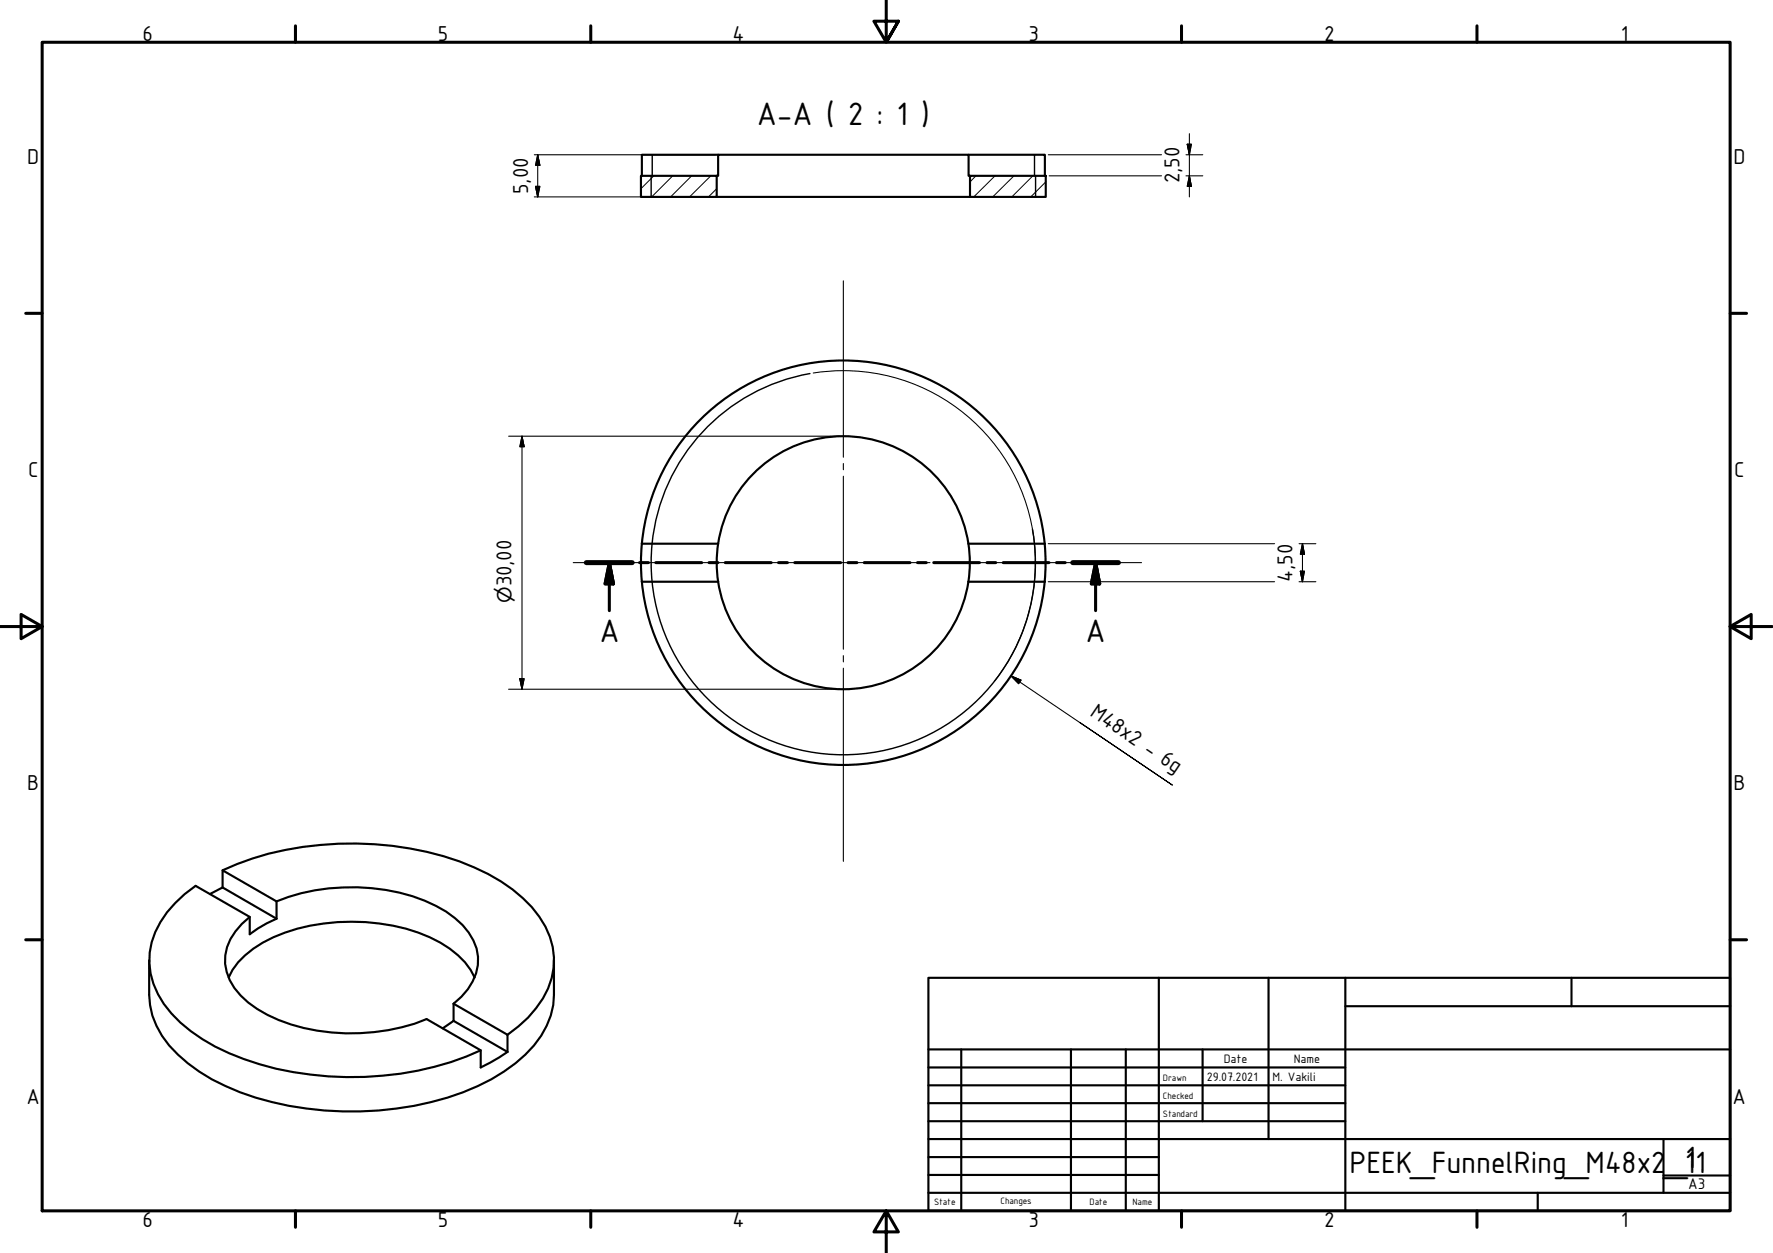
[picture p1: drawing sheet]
<svg xmlns="http://www.w3.org/2000/svg" width="420mm" height="297mm" viewBox="0 0 420 297" stroke-linecap="round" stroke-linejoin="round" font-family="sans-serif">
<!-- layer: Hatch (ISO) -->
<path d="M154.9 41.7l-3 3M159.4 41.7l-5 5M163.9 41.7l-5 5M168.4 41.7l-5 5M169.8 44.7l-1.9 2M231.3 41.7l-1.4 1.4M235.8 41.7l-5 5M240.3 41.7l-5.1 5M244.8 41.7l-5 5M247.8 43.1l-3.5 3.6" fill="none" stroke="#000" stroke-width=".24"/>
<!-- layer: Visible (ISO) -->
<g fill="none" stroke="#000" stroke-width=".51">
<path d="M170.2 36.7h-18.1v5M229.5 36.7h18.1v5M151.9 41.7h17.9v5h-17.9zM169.8 41.7h.4v-5h59.3v5h.4M169.8 46.7h60.1M229.9 41.7h17.9v5h-17.9zM152.1 137.9a47.9 47.9 0 0 0 47.7 43.4 47.9 47.9 0 0 0 47.8-43.4M152.1 128.9h18.1M152.1 137.9h18.1M152.1 128.9a47.9 47.9 0 0 1 47.7-43.4 47.9 47.9 0 0 1 47.8 43.4M152.1 128.9l-.2 4.5 .2 4.5M170.2 137.9a30 30 0 0 0 29.6 25.5 30 30 0 0 0 29.7-25.5"/>
<path d="M170.2 128.9a30 30 0 0 0 0 9M170.2 128.9a30 30 0 0 1 29.6-25.5 30 30 0 0 1 29.7 25.5M229.5 128.9a30 30 0 0 1 0 9M229.5 128.9h18.1M229.5 137.9h18.1M247.6 128.9l.2 4.5-.2 4.5M52.7 210.4v-4.1l12.8 7.4v4.1M52.7 206.3a76 76 0 0 1 44.5-5.1 57 57 0 0 1 24.3 9.6 23.7 23.7 0 0 1 9.5 13.7 17.5 17.5 0 0 1-4 14.5l-1.9 2.2-2.2 2.1-2.6 2M52.7 210.4l12.8 7.4M52.7 210.4l-3 1.5M59.2 217.4a13 13 0 0 0-5.9 11.1 14.7 14.7 0 0 0 7.6 10.7 43.6 43.6 0 0 0 27.8 5.5 43.9 43.9 0 0 0 12.4-3.1l12.8 7.4v4.1l4.4-2.4 2-1.3M65.5 217.8l-2.3 1.1-4 2.6v-4.1l-12.8-7.4a24.6 24.6 0 0 0-10.5 13.4 17.8 17.8 0 0 0 4.7 16.8 41.7 41.7 0 0 0 17.2 10.9 78.2 78.2 0 0 0 52.7-.6l3.4-1.5"/>
<path d="M65.5 213.7a48.9 48.9 0 0 1 35.1-.2 21.3 21.3 0 0 1 11.6 9.5 10.7 10.7 0 0 1-1.3 11.5l-1.6 1.8-1.8 1.6M35.3 227.7v8.1a19.8 19.8 0 0 0 6.9 14.2 45.4 45.4 0 0 0 18.4 10.2 79.4 79.4 0 0 0 49.1-1.3 41.2 41.2 0 0 0 16.8-11.1 19.3 19.3 0 0 0 4.8-12v-8.1M54.2 231.7a20 20 0 0 1 10.6-9.5 48.5 48.5 0 0 1 37.1 0 20.3 20.3 0 0 1 10.6 9.5M107.5 237.9l12.8 7.4v4.1M107.5 237.9v4.1M107.5 242l-2.6 1.8M107.5 242l12.8 7.4"/>
</g>
<!-- layer: Visible Narrow (ISO) -->
<path d="M154.6 36.7v5M245.2 36.7v5M154.3 41.7v5M245.4 41.7v5M191.9 88.6a45.5 45.5 0 0 0-36.9 52.7 45.5 45.5 0 0 0 52.7 36.9 45.5 45.5 0 0 0 37-52.7" fill="none" stroke="#000" stroke-width=".34"/>
<!-- layer: Section Line (ISO) -->
<g fill="none" stroke="#000" stroke-width=".72">
<path d="M138.9 133.4h10.9M144.4 133.4l1 5h-2zM144.4 133.4v11.4M151.6 133.4h2.1M155.4 133.4h10.9M168 133.4h2.1M171.9 133.4h10.9M184.5 133.4h2.1M188.3 133.4h10.9M201 133.4h2.1M204.8 133.4h10.8M217.4 133.4h2.1"/>
<path d="M221.3 133.4h10.8M233.9 133.4h2.1M237.7 133.4h10.9M250.4 133.4h2M254.2 133.4h10.8M259.6 133.4l1 5h-2zM259.6 133.4v11.4"/>
</g>
<path d="M138.9 133.4h10.9M254.2 133.4h10.8" fill="none" stroke="#000" stroke-width="1.2"/>
<path d="M144.4 133.4l1 5zM144.4 133.4l1 5h-2zM259.6 133.4l1 5zM259.6 133.4l1 5h-2z" fill="#000" stroke="#000" stroke-width=".72"/>
<!-- layer: Border (ISO) -->
<g fill="none" stroke="#000" stroke-width=".72">
<path d="M10 10h400v277h-400zM70 6.1v3.9M140 6.1v3.9M210 0v10l-2.9-5h5.8l-2.9 5 2.9-5M280 6.1v3.9M350 6.1v3.9M6.1 74.3h3.9M410 74.3h3.9M0 148.5h10l-5-2.8v5.7l5-2.9M410 148.5l5 2.9v-5.7l-5 2.8h10M6.1 222.8h3.9M410 222.8h3.9"/>
<path d="M70 287v3.9M140 287v3.9M210 287l2.9 5h-5.8l2.9-5v10M280 287v3.9M350 287v3.9"/>
</g>
<!-- layer: Title (ISO) -->
<g fill="none" stroke="#000" stroke-width=".51">
<path d="M220 231.8h190v55.2h-190zM274.6 231.8v55.2M300.6 231.8v38.2M318.8 238.5h91.2M318.8 231.8v55.2M372.4 231.8v6.7M220 253.1h98.8M220 257.3h98.8M220 248.8h190M227.8 248.8v38.2M253.8 248.8v38.2M266.8 248.8v38.2"/>
<path d="M285 248.8v17M220 261.5h98.8M220 265.8h98.8M220 270h190M220 274.3h54.6M220 278.5h54.6M394.2 278.7h15.8M394.2 270v12.8M220 282.8h190M364.4 282.8v4.2"/>
</g>
<!-- layer: Center Mark (ISO) -->
<path d="M199.9 66.6v41.8M199.9 109.9v1.5M199.9 112.9v41M135.8 133.4h39M176.4 133.4h1.4M179.3 133.4h41.1M221.9 133.4h1.5M224.9 133.4h45.6M199.9 155.4v1.5M199.9 158.4v45.8" fill="none" stroke="#000" stroke-width=".25"/>
<!-- layer: Symbol (ISO) -->
<path d="M199.7 87.9l-3.5 .1-3.5 .4M199.9 87.9a45.5 45.5 0 0 1 45.5 45.4M245.4 133.5a45.5 45.5 0 0 1-9.7 28M239.6 160.3l2.3 .9-.5 .9zM239.6 160.3l38.2 25.8-21.9-14.8" fill="none" stroke="#000" stroke-width=".25"/>
<path d="M239.6 160.3l2.3 .9zM239.6 160.3l2.3 .9-.5 .9z" fill="#000" stroke="#000" stroke-width=".25"/>
<!-- layer: Dimension (ISO) -->
<g fill="none" stroke="#000" stroke-width=".25">
<path d="M126.6 36.7h42.8M127.4 36.7l.5 2.5h-1zM127.4 36.7v10M248.4 36.7h26.9M281.1 36.7h3.9M281.3 34.2h1l-.4 2.5zM281.9 31.7v15M126.6 46.7h42.4M126.9 44.2h1l-.5 2.5zM248.6 41.7h26.7M281.1 41.7h3.9M281.9 41.7l.4 2.5h-1z"/>
<path d="M120.5 103.4h78.6M123.7 103.4l.5 2.5h-1zM123.7 103.4v60M248.4 137.9h53.6M248.4 128.9h53.6M307.8 137.9h4M307.8 128.9h4M308.1 135.4h1l-.4 2.5zM308.7 128.9l.4 2.5h-1zM308.7 128.9v9M120.5 163.4h78.6M123.2 160.9h1l-.5 2.5z"/>
</g>
<g fill="#000" stroke="#000" stroke-width=".25">
<path d="M127.4 36.7l.5 2.5zM127.4 36.7l.5 2.5h-1zM281.3 34.2l.6 2.5zM281.3 34.2h1l-.4 2.5zM126.9 44.2l.5 2.5zM126.9 44.2h1l-.5 2.5zM281.9 41.7l.4 2.5zM281.9 41.7l.4 2.5h-1zM123.7 103.4l.5 2.5zM123.7 103.4l.5 2.5h-1zM308.1 135.4l.6 2.5zM308.1 135.4h1l-.4 2.5z"/>
<path d="M308.7 128.9l.4 2.5zM308.7 128.9l.4 2.5h-1zM123.2 160.9l.5 2.5zM123.2 160.9h1l-.5 2.5z"/>
</g>
<g font-size="8.3">
<text x="179.4" y="29.7">A-A ( 2 : 1 )</text>
<text x="142" y="152.1">A</text>
<text x="257.3" y="152.1">A</text>
</g>
<g font-size="7.9">
<text x="319.8" y="278.2">PEEK_FunnelRing_M48x2</text>
<text x="394.8" y="278.2">_111</text>
</g>
<g font-size="5.5">
<text x="33.8" y="9.6">6</text>
<text x="103.8" y="9.6">5</text>
<text x="173.6" y="9.6">4</text>
<text x="243.8" y="9.6">3</text>
<text x="313.8" y="9.6">2</text>
<text x="384.1" y="9.6">1</text>
<text x="6.4" y="38.9">D</text>
<text x="410.8" y="38.9">D</text>
<text x="125.1" y="46" transform="rotate(-90 125.1 46)">5,00</text>
<text x="279.5" y="43.5" transform="rotate(-90 279.5 43.5)">2,50</text>
<text x="6.6" y="113.1">C</text>
<text x="410.9" y="113.1">C</text>
<text x="306.3" y="137.9" transform="rotate(-90 306.3 137.9)">4,50</text>
<text x="121.2" y="139" transform="rotate(-90 121.2 139)">30,00</text>
<text x="258.1" y="169.6" transform="rotate(34 258.1 169.6)">M48x2 - 6g</text>
<text x="6.4" y="187.4">B</text>
<text x="410.8" y="187.4">B</text>
<text x="6.3" y="261.6">A</text>
<text x="410.6" y="261.6">A</text>
<text x="33.8" y="290.9">6</text>
<text x="103.8" y="290.9">5</text>
<text x="173.6" y="290.9">4</text>
<text x="243.8" y="290.9">3</text>
<text x="313.8" y="290.9">2</text>
<text x="384.1" y="290.9">1</text>
</g>
<text font-size="4.6" x="121.2" y="142.9" transform="rotate(-90 121.2 142.9)">⌀</text>
<text font-size="3.9" x="400.1" y="282">A3</text>
<g font-size="3.1">
<text x="286" y="256.3">29.07.2021</text>
<text x="290" y="252">Date</text>
<text x="301.6" y="256.3">M. Vakili</text>
<text x="306.6" y="252">Name</text>
</g>
<g font-size="2.4">
<text x="275.6" y="256.3">Drawn</text>
<text x="275.6" y="260.5">Checked</text>
<text x="275.6" y="264.8">Standard</text>
<text x="221.4" y="285.7">State</text>
<text x="237.1" y="285.4">Changes</text>
<text x="258.2" y="285.7">Date</text>
<text x="268.4" y="285.7">Name</text>
</g>
</svg>
